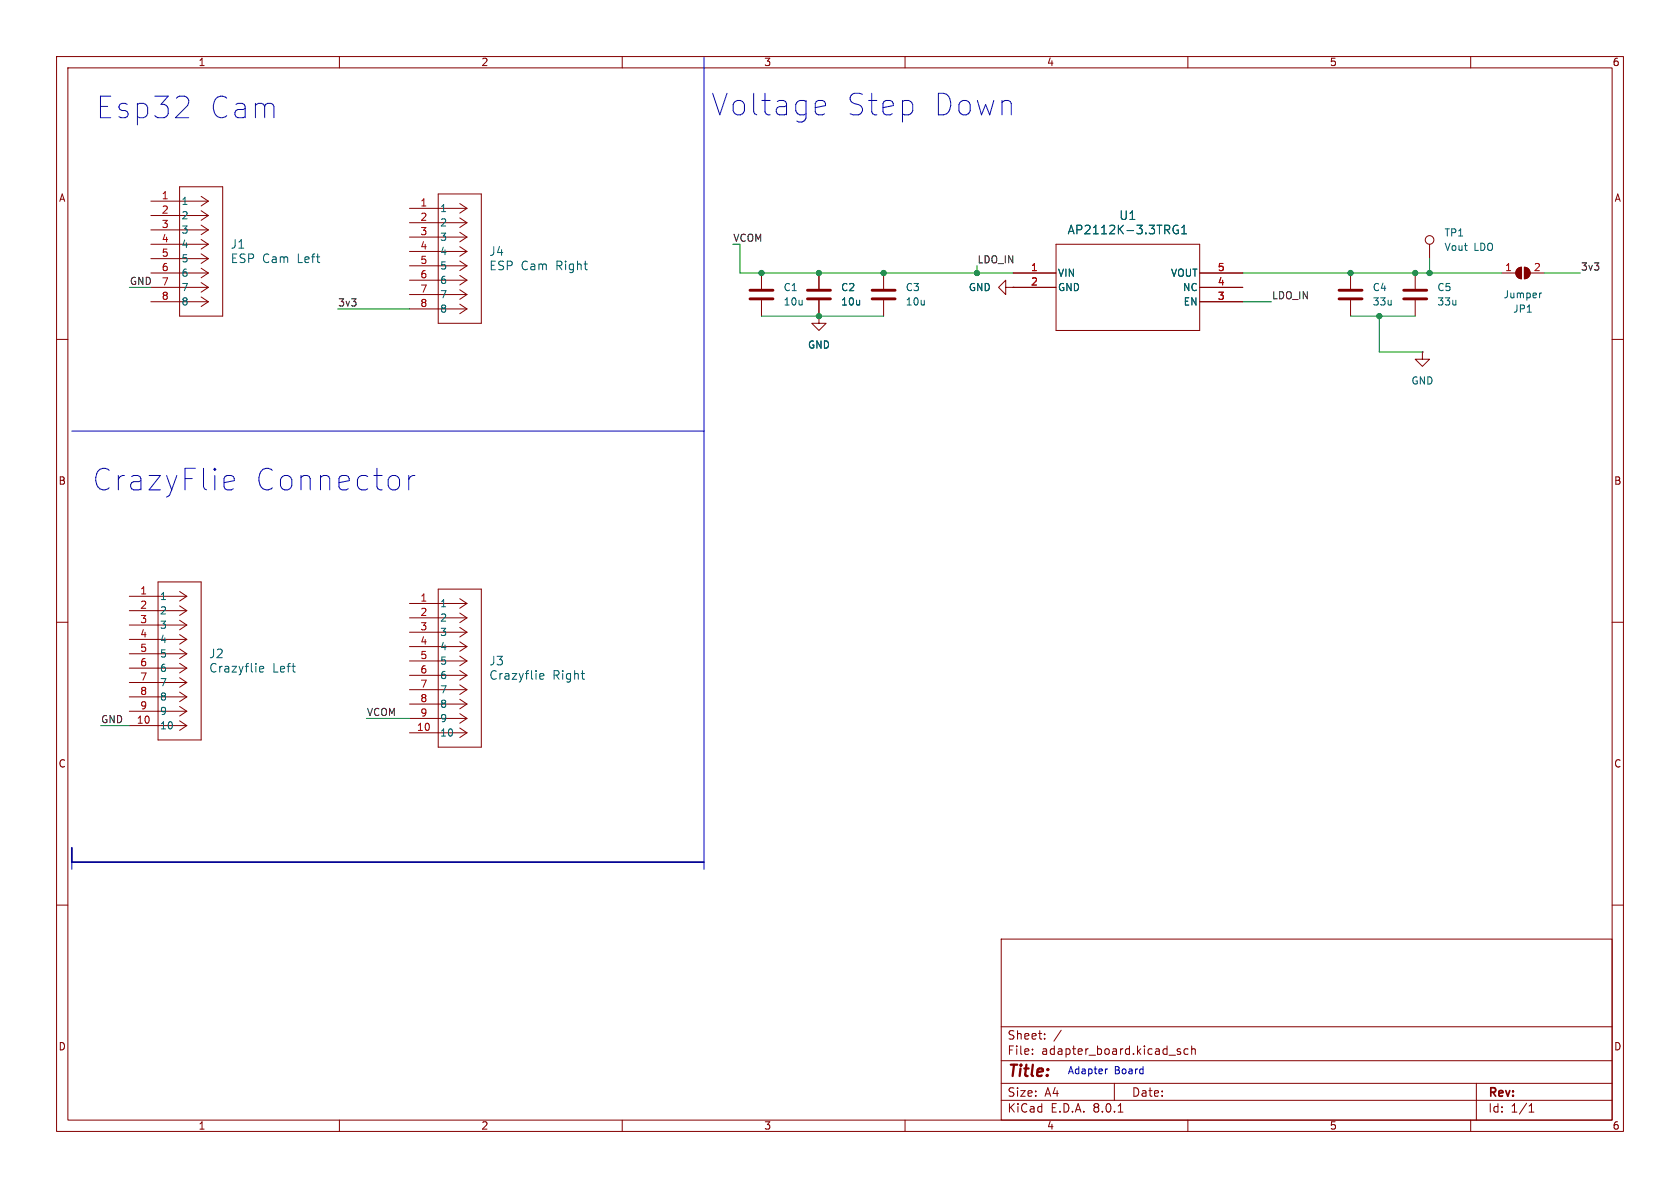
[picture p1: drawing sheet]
<svg xmlns="http://www.w3.org/2000/svg" width="297mm" height="210mm" viewBox="0 0 297 210" stroke-linecap="round" stroke-linejoin="round" font-family="sans-serif">
<g fill="none" stroke="#840000" stroke-width=".18">
<path d="M10 10h277v190h-277zM12 12h273v186h-273zM60 10v2M110 10v2M160 10v2M210 10v2M260 10v2M26.7 38.1h10.1M26.7 35.6h10.1M31.7 33h7.7v22.9h-7.7zM35.6 39.8l1.2 .8M35.6 37.3l1.2 .8"/>
<path d="M35.6 34.7l1.2 .9M36.8 38.1l-1.2 .8M36.8 35.6l-1.2 .8M72.4 39.4h10.1M72.4 36.8h10.1M77.5 34.3h7.6v22.9h-7.6zM81.3 38.5l1.2 .9M81.3 36l1.2 .8M82.5 39.4l-1.2 .8M82.5 36.8l-1.2 .9M10 60h2M26.7 43.2h10.1"/>
<path d="M26.7 48.3h10.1M26.7 50.8h10.1M26.7 53.3h10.1M26.7 45.7h10.1M26.7 40.6h10.1M35.6 52.5l1.2 .8M35.6 50l1.2 .8M35.6 47.4l1.2 .9M35.6 44.9l1.2 .8M35.6 42.3l1.2 .9M36.8 53.3l-1.2 .9M36.8 50.8l-1.2 .8"/>
<path d="M36.8 48.3l-1.2 .8M36.8 45.7l-1.2 .9M36.8 43.2l-1.2 .8M36.8 40.6l-1.2 .9M72.4 54.6h10.1M72.4 52.1h10.1M72.4 49.5h10.1M72.4 47h10.1M72.4 44.5h10.1M72.4 41.9h10.1M81.3 53.8l1.2 .8M81.3 51.2l1.2 .9"/>
<path d="M81.3 48.7l1.2 .8M81.3 46.1l1.2 .9M81.3 43.6l1.2 .9M81.3 41.1l1.2 .8M82.5 54.6l-1.2 .9M82.5 52.1l-1.2 .8M82.5 49.5l-1.2 .9M82.5 47l-1.2 .8M82.5 44.5l-1.2 .8M82.5 41.9l-1.2 .9M134.6 48.3v2.8M134.6 53.1v2.8"/>
<path d="M144.8 55.9v1.3h1.2l-1.2 1.2-1.3-1.2h1.3M144.8 55.9h.1M144.8 48.3v2.8M144.8 53.1v2.8M156.2 48.3v2.8M156.2 53.1v2.8M177.8 50.8v-1.3l-1.3 1.3 1.3 1.3v-1.3h1.3M179.1 50.8h.1M179.1 48.3h7.6M179.1 50.8h7.6M186.7 43.2h25.4v15.2h-25.4zM212.1 48.3h7.6"/>
<path d="M212.1 50.8h7.6M212.1 53.3h7.6M238.8 48.3v2.8M238.8 53.1v2.8M250.2 48.3v2.8M250.2 53.1v2.8M252.7 43.2v2.5M265.4 48.3h2.6M268.3 47.5l.7-.3v2.1a1.02 1.02 0 0 1-.9-.7 1.02 1.02 0 0 1 .2-1.1zM269.5 47.2a1.02 1.02 0 0 1 1 1.1 1.02 1.02 0 0 1-1 1zM270.5 48.3h2.5M285 60h2"/>
<path d="M251.5 62.2v1.3h1.2l-1.2 1.3-1.3-1.3h1.3M251.5 62.2h.1M10 110h2M22.9 118.1h10.1M22.9 115.6h10.1M22.9 113h10.1M22.9 110.5h10.1M22.9 108h10.1M22.9 105.4h10.1M27.9 102.9h7.7v27.9h-7.7zM31.7 119.8l1.3 .9M31.7 117.3l1.3 .8"/>
<path d="M31.7 114.7l1.3 .9M31.7 112.2l1.3 .8M31.7 109.6l1.3 .9M31.7 107.1l1.3 .9M31.7 104.6l1.3 .8M33 118.1l-1.3 .9M33 115.6l-1.3 .8M33 113l-1.3 .9M33 110.5l-1.3 .8M33 108l-1.3 .8M33 105.4l-1.3 .9M72.4 119.4h10.1"/>
<path d="M72.4 116.8h10.1M72.4 114.3h10.1M72.4 111.8h10.1M72.4 109.2h10.1M72.4 106.7h10.1M77.5 104.1h7.6v28h-7.6zM81.3 118.5l1.2 .9M81.3 116l1.2 .8M81.3 113.5l1.2 .8M81.3 110.9l1.2 .9M81.3 108.4l1.2 .8M81.3 105.8l1.2 .9"/>
<path d="M82.5 119.4l-1.2 .8M82.5 116.8l-1.2 .9M82.5 114.3l-1.2 .8M82.5 111.8l-1.2 .8M82.5 109.2l-1.2 .9M82.5 106.7l-1.2 .8M285 110h2M22.9 128.3h10.1M22.9 125.7h10.1M22.9 123.2h10.1M22.9 120.7h10.1M31.7 127.4l1.3 .9"/>
<path d="M31.7 124.9l1.3 .8M31.7 122.3l1.3 .9M33 128.3l-1.3 .8M33 125.7l-1.3 .9M33 123.2l-1.3 .8M33 120.7l-1.3 .8M72.4 129.5h10.1M72.4 127h10.1M72.4 124.5h10.1M72.4 121.9h10.1M81.3 128.7l1.2 .8M81.3 126.2l1.2 .8"/>
<path d="M81.3 123.6l1.2 .9M81.3 121.1l1.2 .8M82.5 129.5l-1.2 .9M82.5 127l-1.2 .8M82.5 124.5l-1.2 .8M82.5 121.9l-1.2 .9M10 160h2M285 160h2M177 166h108v32h-108zM60 198v2M110 198v2M160 198v2"/>
<path d="M177 194.5h108M177 191.5h108M177 187.5h108M177 181.5h108M182.5 186.3v.1M182.5 185.5v.1M184.7 183.6v.1M184.7 182.8v.1M187.6 182.1l-1.3 2M197 191.5v3M197.7 196.6h.8M208.1 185.7l.6 .4-.2 .3-.4-.1"/>
<path d="M208.7 185.5l-.4-.1-.2 .2M210 198v2M210 185.5l-.4-.1-.3 .3v.4l.2 .2h.5M210.7 185.5l.2-.1 .3 .1 .1 .9M210.7 184.9v1.5M260 198v2M261 191.5v6.5M270.3 196.6h.9M270.3 195.5l.4-.4v1.5"/>
<circle cx="252.7" cy="42.4" r=".76"/>
</g>
<path d="M132.6 52.8h4.1M132.6 51.3h4.1M142.7 52.8h4.1M142.7 51.3h4.1M154.2 52.8h4M154.2 51.3h4M236.7 52.8h4.1M236.7 51.3h4.1M248.2 52.8h4M248.2 51.3h4" fill="none" stroke="#840000" stroke-width=".51"/>
<path d="M208.2 39.9a.75 .75 0 0 0-.9 .5 .75 .75 0 0 0 .6 .9l.4-.1v-.5h-.3M208.9 41.3h.9M208.9 40.2l.4-.4v1.5M272.5 51.8l-.3 .1M45.9 118.3l.7-.1-.1-.3-.4-.1-.2 .2 .1 .7h.5M95.4 119.6l.7-.2v-.3h-.5l-.2 .2 .1 .7h.6M102.7 119.1h.6M103.2 120.1h.1" fill="none" stroke="#006464" stroke-width=".18"/>
<g fill="#840000" stroke="#840000" stroke-width=".18">
<path d="M268.3 47.5l.7-.3v2.1a1.02 1.02 0 0 1-.9-.7 1.02 1.02 0 0 1 .2-1.1z"/>
<path d="M269.5 47.2a1.02 1.02 0 0 1 1 1.1 1.02 1.02 0 0 1-1 1z"/>
</g>
<path d="M124.5 10.2v143.5M145.4 17.8l.4 .1 .1 .8-1.8 .3M145.8 20.1l-.4 .2M12.7 76.2h111.8M40.2 84.1h.7l.3 .1 .2 .8-1.8 .3M41.2 86.4l-.3 .2h-.7M72.3 84.1v2.5M73.4 84.1a.97 .97 0 0 0-1.1 .7M12.7 151.1v2.6M195.8 189l-.4 .2" fill="none" stroke="#0000c2" stroke-width=".18"/>
<path d="M12.7 149.9v2.5h111.8" fill="none" stroke="#000084" stroke-width=".3"/>
<g fill="none" stroke="#009600" stroke-width=".18">
<path d="M22.9 50.8h3.8M59.7 54.6h12.7M130.8 43.2v5.1h48.3M134.6 55.9h21.6M172.7 47v1.3M219.7 48.3h45.7M219.7 53.3h5.1M238.8 55.9h11.4M243.8 55.9v6.3h7.7M252.7 45.7v2.6M273 48.3h6.4M17.8 128.3h5.1"/>
<path d="M64.8 127h7.6"/>
</g>
<g fill="#009600" stroke="#009600" stroke-width=".18">
<circle cx="172.7" cy="48.3" r=".46"/>
<circle cx="156.2" cy="48.3" r=".46"/>
<circle cx="250.2" cy="48.3" r=".46"/>
<circle cx="252.7" cy="48.3" r=".46"/>
<circle cx="243.8" cy="55.9" r=".46"/>
<circle cx="238.8" cy="48.3" r=".46"/>
<circle cx="144.8" cy="55.9" r=".46"/>
<circle cx="144.8" cy="48.3" r=".46"/>
<circle cx="134.6" cy="48.3" r=".46"/>
</g>
<g font-size="5.3" fill="#0000c2">
<text x="17" y="21.2">Esp32</text>
<text x="36.8" y="21.2">Cam</text>
<text x="125.8" y="20.7">Voltage</text>
<text x="149.4" y="20.7">Step</text>
<text x="164.5" y="20.7">Down</text>
<text x="16.4" y="87">CrazyFlie</text>
<text x="44.9" y="87">Connector</text>
</g>
<text font-size="2.8" fill="#840000" x="178" y="190.9">Title:</text>
<g font-size="2.1" fill="#006464">
<text x="188.6" y="41.6">AP2112K-3.3TRG1</text>
<text x="197.8" y="39.1">U1</text>
<text x="40.7" y="44.2">J1</text>
<text x="40.7" y="46.7">ESP Cam</text>
<text x="52.6" y="46.7">Left</text>
<text x="86.4" y="45.4">J4</text>
<text x="86.4" y="48">ESP Cam</text>
<text x="98.3" y="48">Right</text>
<text x="36.9" y="116.6">J2</text>
<text x="36.9" y="119.1">Crazyflie</text>
<text x="48.1" y="119.1">Left</text>
<text x="86.4" y="117.8">J3</text>
<text x="86.4" y="120.4">Crazyflie</text>
<text x="97.7" y="120.4">Right</text>
</g>
<g font-size="2.1" fill="#840000">
<text x="178" y="184">Sheet:</text>
<text x="178" y="186.7">File:</text>
<text x="184.1" y="186.7">adapter_board.kicad_sch</text>
<text x="178" y="196.9">KiCad</text>
<text x="178" y="194.1">Size:</text>
<text x="184.7" y="194.1">A4</text>
<text x="185.7" y="196.9">E.D.A.</text>
<text x="193.3" y="196.9">8.0.1</text>
<text x="200" y="194.1">Date:</text>
<text x="263" y="194.3">Rev:</text>
<text x="263" y="196.9">Id:</text>
<text x="267.1" y="196.9">1/1</text>
</g>
<g font-size="1.8" fill="#840000">
<text x="35" y="11.9">1</text>
<text x="85" y="11.9">2</text>
<text x="135" y="11.9">3</text>
<text x="185" y="11.9">4</text>
<text x="235" y="11.9">5</text>
<text x="285" y="11.9">6</text>
<text x="10.3" y="35.9">A</text>
<text x="285.3" y="35.9">A</text>
<text x="10.3" y="85.9">B</text>
<text x="285.3" y="85.9">B</text>
<text x="10.3" y="135.9">C</text>
<text x="285.3" y="135.9">C</text>
<text x="10.3" y="185.9">D</text>
<text x="285.3" y="185.9">D</text>
<text x="35" y="199.9">1</text>
<text x="85" y="199.9">2</text>
<text x="135" y="199.9">3</text>
<text x="185" y="199.9">4</text>
<text x="235" y="199.9">5</text>
<text x="285" y="199.9">6</text>
</g>
<g font-size="1.8" fill="#a90000">
<text x="28.5" y="35.3">1</text>
<text x="28.5" y="37.8">2</text>
<text x="28.5" y="40.4">3</text>
<text x="74.2" y="36.6">1</text>
<text x="74.2" y="39.1">2</text>
<text x="74.2" y="41.7">3</text>
<text x="28.5" y="42.9">4</text>
<text x="28.5" y="45.5">5</text>
<text x="74.2" y="44.2">4</text>
<text x="74.2" y="46.7">5</text>
<text x="28.5" y="48">6</text>
<text x="28.5" y="50.5">7</text>
<text x="28.5" y="53.1">8</text>
<text x="74.2" y="49.3">6</text>
<text x="74.2" y="51.8">7</text>
<text x="182.2" y="48">1</text>
<text x="182.2" y="50.5">2</text>
<text x="215.2" y="53.1">3</text>
<text x="215.2" y="50.5">4</text>
<text x="215.2" y="48">5</text>
<text x="266" y="48">1</text>
<text x="271.1" y="48">2</text>
<text x="74.2" y="54.4">8</text>
<text x="24.7" y="105.2">1</text>
<text x="24.7" y="107.7">2</text>
<text x="74.2" y="106.4">1</text>
<text x="24.7" y="110.2">3</text>
<text x="24.7" y="112.8">4</text>
<text x="74.2" y="109">2</text>
<text x="74.2" y="111.5">3</text>
<text x="24.7" y="115.3">5</text>
<text x="24.7" y="117.9">6</text>
<text x="74.2" y="114">4</text>
<text x="74.2" y="116.6">5</text>
<text x="74.2" y="119.1">6</text>
<text x="24.7" y="120.4">7</text>
<text x="24.7" y="122.9">8</text>
<text x="24.7" y="125.5">9</text>
<text x="74.2" y="121.7">7</text>
<text x="74.2" y="124.2">8</text>
<text x="24.1" y="128">10</text>
<text x="73.6" y="129.3">10</text>
<text x="74.2" y="126.7">9</text>
</g>
<g font-size="1.8" fill="#006464">
<text x="32" y="36.4">1</text>
<text x="32" y="39">2</text>
<text x="32" y="41.5">3</text>
<text x="77.7" y="37.7">1</text>
<text x="77.7" y="40.2">2</text>
<text x="32" y="44">4</text>
<text x="32" y="46.6">5</text>
<text x="77.7" y="42.8">3</text>
<text x="77.7" y="45.3">4</text>
<text x="77.7" y="47.9">5</text>
<text x="255.3" y="42">TP1</text>
<text x="255.3" y="44.6">Vout</text>
<text x="260.6" y="44.6">LDO</text>
<text x="32" y="49.1">6</text>
<text x="32" y="51.7">7</text>
<text x="77.7" y="50.4">6</text>
<text x="77.7" y="52.9">7</text>
<text x="138.4" y="51.7">C1</text>
<text x="148.6" y="51.7">C2</text>
<text x="160" y="51.7">C3</text>
<text x="171.2" y="51.7">GND</text>
<text x="186.9" y="49.1">VIN</text>
<text x="186.9" y="51.7">GND</text>
<text x="206.9" y="49.1">VOUT</text>
<text x="209" y="51.7">NC</text>
<text x="242.6" y="51.7">C4</text>
<text x="254" y="51.7">C5</text>
<text x="265.7" y="52.9">Jumper</text>
<text x="32" y="54.2">8</text>
<text x="77.7" y="55.5">8</text>
<text x="138.4" y="54.2">10u</text>
<text x="148.6" y="54.2">10u</text>
<text x="160" y="54.2">10u</text>
<text x="209.2" y="54.2">EN</text>
<text x="242.6" y="54.2">33u</text>
<text x="254" y="54.2">33u</text>
<text x="267.4" y="55.5">JP1</text>
<text x="142.7" y="61.8">GND</text>
<text x="249.4" y="68.2">GND</text>
<text x="28.2" y="106.3">1</text>
<text x="77.7" y="107.5">1</text>
<text x="28.2" y="108.8">2</text>
<text x="28.2" y="111.4">3</text>
<text x="28.2" y="113.9">4</text>
<text x="77.7" y="110.1">2</text>
<text x="77.7" y="112.6">3</text>
<text x="28.2" y="116.4">5</text>
<text x="28.2" y="119">6</text>
<text x="77.7" y="115.2">4</text>
<text x="77.7" y="117.7">5</text>
<text x="28.2" y="121.5">7</text>
<text x="28.2" y="124.1">8</text>
<text x="77.7" y="120.2">6</text>
<text x="77.7" y="122.8">7</text>
<text x="77.7" y="125.3">8</text>
<text x="28.2" y="129.1">10</text>
<text x="28.2" y="126.6">9</text>
<text x="77.7" y="130.4">10</text>
<text x="77.7" y="127.9">9</text>
</g>
<text font-size="1.8" fill="#009600" x="129.5" y="42.8">VCOM</text>
<g font-size="1.8" fill="#0f0f0f">
<text x="172.7" y="46.6">LDO_IN</text>
<text x="279.4" y="47.9">3v3</text>
<text x="22.9" y="50.5">GND</text>
<text x="224.8" y="53">LDO_IN</text>
<text x="59.7" y="54.3">3v3</text>
<text x="17.8" y="127.9">GND</text>
<text x="64.8" y="126.7">VCOM</text>
</g>
<g font-size="1.8" fill="#0000c2">
<text x="188.7" y="190.1">Adapter</text>
<text x="197" y="190.1">Board</text>
</g>
</svg>
